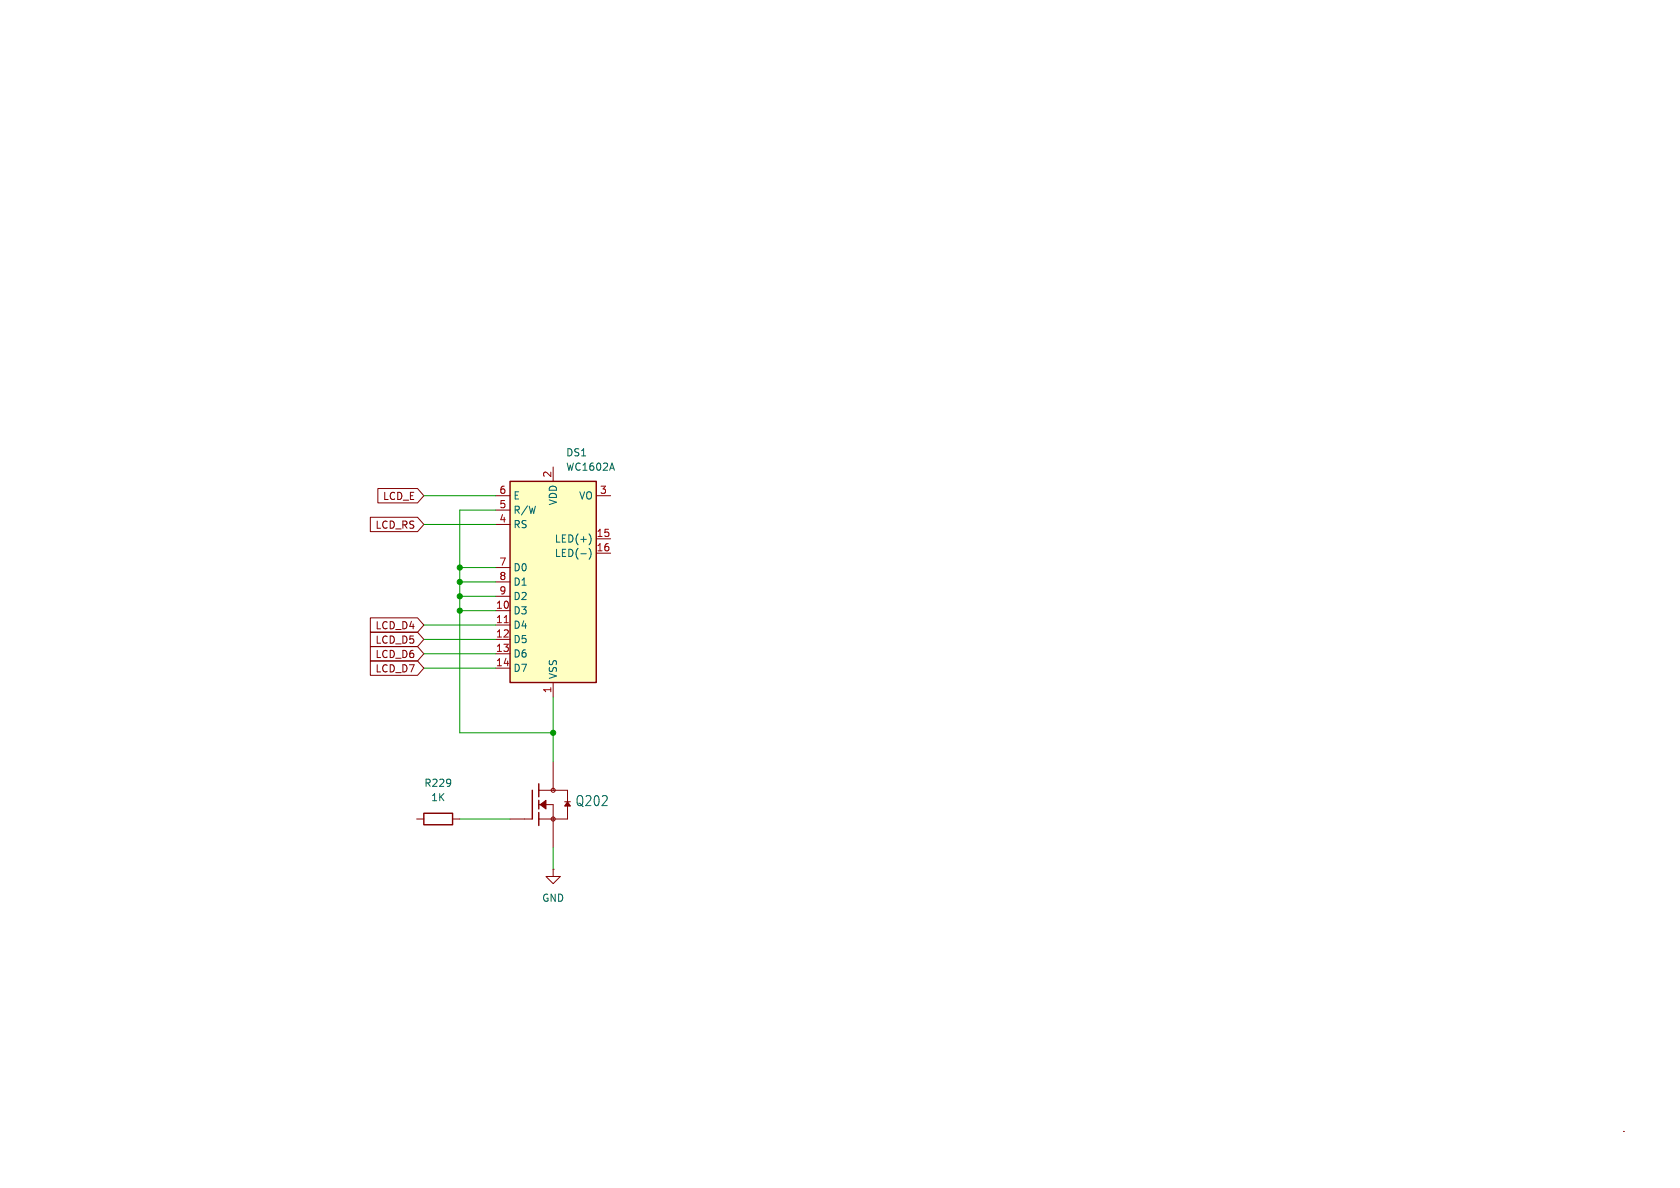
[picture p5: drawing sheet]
(kicad_sch
 (version 20231120)
 (generator "eeschema")
 (generator_version "8.0")
 (paper "A4")
 (lib_symbols
  (symbol "Device:R"
   (pin_numbers hide)
   (pin_names
    (offset 0)) (exclude_from_sim no) (in_bom yes) (on_board yes)
   (property "Reference" "R" (at 2.032 0 90) (effects (font (size 1.27 1.27))))
   (property "Value" "R" (at 0 0 90) (effects (font (size 1.27 1.27))))
   (property "Footprint" "" (at -1.778 0 90) (effects (font (size 1.27 1.27)) (hide yes)))
   (property "Datasheet" "~" (at 0 0 0) (effects (font (size 1.27 1.27)) (hide yes)))
   (property "Description" "Resistor" (at 0 0 0) (effects (font (size 1.27 1.27)) (hide yes)))
   (symbol "R_0_1"
    (rectangle (start -1.016 -2.54) (end 1.016 2.54) (stroke (width 0.254) (type default)) (fill (type none))))
   (symbol "R_1_1"
    (pin passive line (at 0 3.81 270) (length 1.27) (name "~" (effects (font (size 1.27 1.27)))) (number "1" (effects (font (size 1.27 1.27)))))
    (pin passive line (at 0 -3.81 90) (length 1.27) (name "~" (effects (font (size 1.27 1.27)))) (number "2" (effects (font (size 1.27 1.27)))))))
  (symbol "Display_Character:WC1602A" (exclude_from_sim no) (in_bom yes) (on_board yes)
   (property "Reference" "DS" (at -5.842 19.05 0) (effects (font (size 1.27 1.27))))
   (property "Value" "WC1602A" (at 5.334 19.05 0) (effects (font (size 1.27 1.27))))
   (property "Footprint" "Display:WC1602A" (at 0 -22.86 0) (effects (font (size 1.27 1.27)
    (italic yes)) (hide yes)))
   (property "Datasheet" "http://www.wincomlcd.com/pdf/WC1602A-SFYLYHTC06.pdf" (at 17.78 0 0) (effects (font (size 1.27 1.27)) (hide yes)))
   (property "Description" "LCD 16x2 Alphanumeric , 8 bit parallel bus, 5V VDD" (at 0 0 0) (effects (font (size 1.27 1.27)) (hide yes)))
   (symbol "WC1602A_1_1"
    (rectangle (start -7.62 17.78) (end 7.62 -17.78) (stroke (width 0.254) (type default)) (fill (type background)))
    (pin power_in line (at 0 -20.32 90) (length 2.54) (name "VSS" (effects (font (size 1.27 1.27)))) (number "1" (effects (font (size 1.27 1.27)))))
    (pin input line (at -10.16 -5.08 0) (length 2.54) (name "D3" (effects (font (size 1.27 1.27)))) (number "10" (effects (font (size 1.27 1.27)))))
    (pin input line (at -10.16 -7.62 0) (length 2.54) (name "D4" (effects (font (size 1.27 1.27)))) (number "11" (effects (font (size 1.27 1.27)))))
    (pin input line (at -10.16 -10.16 0) (length 2.54) (name "D5" (effects (font (size 1.27 1.27)))) (number "12" (effects (font (size 1.27 1.27)))))
    (pin input line (at -10.16 -12.7 0) (length 2.54) (name "D6" (effects (font (size 1.27 1.27)))) (number "13" (effects (font (size 1.27 1.27)))))
    (pin input line (at -10.16 -15.24 0) (length 2.54) (name "D7" (effects (font (size 1.27 1.27)))) (number "14" (effects (font (size 1.27 1.27)))))
    (pin power_in line (at 10.16 7.62 180) (length 2.54) (name "LED(+)" (effects (font (size 1.27 1.27)))) (number "15" (effects (font (size 1.27 1.27)))))
    (pin power_in line (at 10.16 5.08 180) (length 2.54) (name "LED(-)" (effects (font (size 1.27 1.27)))) (number "16" (effects (font (size 1.27 1.27)))))
    (pin power_in line (at 0 20.32 270) (length 2.54) (name "VDD" (effects (font (size 1.27 1.27)))) (number "2" (effects (font (size 1.27 1.27)))))
    (pin input line (at 10.16 15.24 180) (length 2.54) (name "VO" (effects (font (size 1.27 1.27)))) (number "3" (effects (font (size 1.27 1.27)))))
    (pin input line (at -10.16 10.16 0) (length 2.54) (name "RS" (effects (font (size 1.27 1.27)))) (number "4" (effects (font (size 1.27 1.27)))))
    (pin input line (at -10.16 12.7 0) (length 2.54) (name "R/W" (effects (font (size 1.27 1.27)))) (number "5" (effects (font (size 1.27 1.27)))))
    (pin input line (at -10.16 15.24 0) (length 2.54) (name "E" (effects (font (size 1.27 1.27)))) (number "6" (effects (font (size 1.27 1.27)))))
    (pin input line (at -10.16 2.54 0) (length 2.54) (name "D0" (effects (font (size 1.27 1.27)))) (number "7" (effects (font (size 1.27 1.27)))))
    (pin input line (at -10.16 0 0) (length 2.54) (name "D1" (effects (font (size 1.27 1.27)))) (number "8" (effects (font (size 1.27 1.27)))))
    (pin input line (at -10.16 -2.54 0) (length 2.54) (name "D2" (effects (font (size 1.27 1.27)))) (number "9" (effects (font (size 1.27 1.27)))))))
  (symbol "Robomow_PCG5000G1-eagle-import:N-MOSFETDPACK" (exclude_from_sim no) (in_bom yes) (on_board yes)
   (property "Reference" "Q" (at -8.89 2.54 0) (effects (font (size 1.778 1.5113)) (justify left bottom)))
   (property "Value" "" (at -8.89 0 0) (effects (font (size 1.778 1.5113)) (justify left bottom)))
   (property "Footprint" "Robomow_PCG5000G1:DPACK" (at 0 0 0) (effects (font (size 1.27 1.27)) (hide yes)))
   (property "Datasheet" "" (at 0 0 0) (effects (font (size 1.27 1.27)) (hide yes)))
   (property "Description" "" (at 0 0 0) (effects (font (size 1.27 1.27)) (hide yes)))
   (property "ki_locked" "" (at 0 0 0) (effects (font (size 1.27 1.27))))
   (symbol "N-MOSFETDPACK_1_0"
    (polyline (pts (xy 0 -2.54) (xy 1.3208 -2.54)) (stroke (width 0.1524) (type solid)) (fill (type none)))
    (polyline (pts (xy 1.397 2.54) (xy 1.397 -2.54)) (stroke (width 0.254) (type solid)) (fill (type none)))
    (polyline (pts (xy 2.54 -2.54) (xy 2.54 -3.683)) (stroke (width 0.254) (type solid)) (fill (type none)))
    (polyline (pts (xy 2.54 -1.397) (xy 2.54 -2.54)) (stroke (width 0.254) (type solid)) (fill (type none)))
    (polyline (pts (xy 2.54 0) (xy 2.54 -0.762)) (stroke (width 0.254) (type solid)) (fill (type none)))
    (polyline (pts (xy 2.54 0) (xy 5.08 0)) (stroke (width 0.1524) (type solid)) (fill (type none)))
    (polyline (pts (xy 2.54 0.762) (xy 2.54 0)) (stroke (width 0.254) (type solid)) (fill (type none)))
    (polyline (pts (xy 2.54 2.54) (xy 2.54 1.397)) (stroke (width 0.254) (type solid)) (fill (type none)))
    (polyline (pts (xy 2.54 2.54) (xy 5.08 2.54)) (stroke (width 0.1524) (type solid)) (fill (type none)))
    (polyline (pts (xy 2.54 3.683) (xy 2.54 2.54)) (stroke (width 0.254) (type solid)) (fill (type none)))
    (polyline (pts (xy 5.08 -2.54) (xy 2.54 -2.54)) (stroke (width 0.1524) (type solid)) (fill (type none)))
    (polyline (pts (xy 5.08 -2.54) (xy 7.62 -2.54)) (stroke (width 0.1524) (type solid)) (fill (type none)))
    (polyline (pts (xy 5.08 0) (xy 5.08 -2.54)) (stroke (width 0.1524) (type solid)) (fill (type none)))
    (polyline (pts (xy 5.08 2.54) (xy 7.62 2.54)) (stroke (width 0.1524) (type solid)) (fill (type none)))
    (polyline (pts (xy 7.62 0.508) (xy 7.112 0.508)) (stroke (width 0.1524) (type solid)) (fill (type none)))
    (polyline (pts (xy 7.62 0.508) (xy 7.62 -2.54)) (stroke (width 0.1524) (type solid)) (fill (type none)))
    (polyline (pts (xy 7.62 2.54) (xy 7.62 0.508)) (stroke (width 0.1524) (type solid)) (fill (type none)))
    (polyline (pts (xy 8.128 0.508) (xy 7.62 0.508)) (stroke (width 0.1524) (type solid)) (fill (type none)))
    (polyline (pts (xy 2.794 0) (xy 3.81 0.762) (xy 3.81 -0.762)) (stroke (width 0.1524) (type solid)) (fill (type outline)))
    (polyline (pts (xy 7.62 0.508) (xy 7.112 -0.254) (xy 8.128 -0.254)) (stroke (width 0.1524) (type solid)) (fill (type outline)))
    (circle (center 5.08 -2.54) (radius 0.3592) (stroke (width 0) (type solid)) (fill (type none)))
    (circle (center 5.08 2.54) (radius 0.3592) (stroke (width 0) (type solid)) (fill (type none)))
    (pin passive line (at -2.54 -2.54 0) (length 2.54) (name "G" (effects (font (size 0 0)))) (number "1" (effects (font (size 0 0)))))
    (pin passive line (at 5.08 7.62 270) (length 5.08) (name "D" (effects (font (size 0 0)))) (number "2" (effects (font (size 0 0)))))
    (pin passive line (at 5.08 -7.62 90) (length 5.08) (name "S" (effects (font (size 0 0)))) (number "3" (effects (font (size 0 0)))))))
  (symbol "power:GND"
   (power)
   (pin_numbers hide)
   (pin_names
    (offset 0) hide) (exclude_from_sim no) (in_bom yes) (on_board yes)
   (property "Reference" "#PWR" (at 0 -6.35 0) (effects (font (size 1.27 1.27)) (hide yes)))
   (property "Value" "GND" (at 0 -3.81 0) (effects (font (size 1.27 1.27))))
   (property "Footprint" "" (at 0 0 0) (effects (font (size 1.27 1.27)) (hide yes)))
   (property "Datasheet" "" (at 0 0 0) (effects (font (size 1.27 1.27)) (hide yes)))
   (property "Description" "Power symbol creates a global label with name \"GND\" , ground" (at 0 0 0) (effects (font (size 1.27 1.27)) (hide yes)))
   (symbol "GND_0_1"
    (polyline (pts (xy 0 0) (xy 0 -1.27) (xy 1.27 -1.27) (xy 0 -2.54) (xy -1.27 -1.27) (xy 0 -1.27)) (stroke (width 0) (type default)) (fill (type none))))
   (symbol "GND_1_1"
    (pin power_in line (at 0 0 270) (length 0) (name "~" (effects (font (size 1.27 1.27)))) (number "1" (effects (font (size 1.27 1.27))))))))
 (junction
  (at 97.79 129.54)
  (diameter 0)
  (color 0 0 0 0))
 (junction
  (at 81.28 107.95)
  (diameter 0)
  (color 0 0 0 0))
 (junction
  (at 81.28 100.33)
  (diameter 0)
  (color 0 0 0 0))
 (junction
  (at 81.28 102.87)
  (diameter 0)
  (color 0 0 0 0))
 (junction
  (at 81.28 105.41)
  (diameter 0)
  (color 0 0 0 0))
 (wire
  (pts (xy 87.63 90.17) (xy 81.28 90.17))
  (stroke (width 0) (type default)))
 (wire
  (pts (xy 74.93 110.49) (xy 87.63 110.49))
  (stroke (width 0) (type default)))
 (wire
  (pts (xy 81.28 100.33) (xy 87.63 100.33))
  (stroke (width 0) (type default)))
 (wire
  (pts (xy 81.28 105.41) (xy 87.63 105.41))
  (stroke (width 0) (type default)))
 (wire
  (pts (xy 81.28 129.54) (xy 81.28 107.95))
  (stroke (width 0) (type default)))
 (wire
  (pts (xy 81.28 107.95) (xy 81.28 105.41))
  (stroke (width 0) (type default)))
 (wire
  (pts (xy 74.93 92.71) (xy 87.63 92.71))
  (stroke (width 0) (type default)))
 (wire
  (pts (xy 97.79 129.54) (xy 81.28 129.54))
  (stroke (width 0) (type default)))
 (wire
  (pts (xy 74.93 113.03) (xy 87.63 113.03))
  (stroke (width 0) (type default)))
 (wire
  (pts (xy 97.79 129.54) (xy 97.79 134.62))
  (stroke (width 0) (type default)))
 (wire
  (pts (xy 81.28 107.95) (xy 87.63 107.95))
  (stroke (width 0) (type default)))
 (wire
  (pts (xy 81.28 102.87) (xy 81.28 100.33))
  (stroke (width 0) (type default)))
 (wire
  (pts (xy 81.28 144.78) (xy 90.17 144.78))
  (stroke (width 0) (type default)))
 (wire
  (pts (xy 81.28 102.87) (xy 87.63 102.87))
  (stroke (width 0) (type default)))
 (wire
  (pts (xy 74.93 87.63) (xy 87.63 87.63))
  (stroke (width 0) (type default)))
 (wire
  (pts (xy 97.79 149.86) (xy 97.79 153.67))
  (stroke (width 0) (type default)))
 (wire
  (pts (xy 81.28 105.41) (xy 81.28 102.87))
  (stroke (width 0) (type default)))
 (wire
  (pts (xy 97.79 123.19) (xy 97.79 129.54))
  (stroke (width 0) (type default)))
 (wire
  (pts (xy 81.28 90.17) (xy 81.28 100.33))
  (stroke (width 0) (type default)))
 (wire
  (pts (xy 74.93 118.11) (xy 87.63 118.11))
  (stroke (width 0) (type default)))
 (wire
  (pts (xy 74.93 115.57) (xy 87.63 115.57))
  (stroke (width 0) (type default)))
 (global_label "LCD_E"
  (shape input)
  (at 74.93 87.63 180)
  (fields_autoplaced yes)
  (effects (font (size 1.27 1.27)) (justify right))
  (property "Intersheetrefs" "${INTERSHEET_REFS}" (at 66.2601 87.63 0) (effects (font (size 1.27 1.27)) (justify right) (hide yes))))
 (global_label "LCD_D6"
  (shape input)
  (at 74.93 115.57 180)
  (fields_autoplaced yes)
  (effects (font (size 1.27 1.27)) (justify right))
  (property "Intersheetrefs" "${INTERSHEET_REFS}" (at 64.9296 115.57 0) (effects (font (size 1.27 1.27)) (justify right) (hide yes))))
 (global_label "LCD_D5"
  (shape input)
  (at 74.93 113.03 180)
  (fields_autoplaced yes)
  (effects (font (size 1.27 1.27)) (justify right))
  (property "Intersheetrefs" "${INTERSHEET_REFS}" (at 64.9296 113.03 0) (effects (font (size 1.27 1.27)) (justify right) (hide yes))))
 (global_label "LCD_RS"
  (shape input)
  (at 74.93 92.71 180)
  (fields_autoplaced yes)
  (effects (font (size 1.27 1.27)) (justify right))
  (property "Intersheetrefs" "${INTERSHEET_REFS}" (at 64.9296 92.71 0) (effects (font (size 1.27 1.27)) (justify right) (hide yes))))
 (global_label "LCD_D7"
  (shape input)
  (at 74.93 118.11 180)
  (fields_autoplaced yes)
  (effects (font (size 1.27 1.27)) (justify right))
  (property "Intersheetrefs" "${INTERSHEET_REFS}" (at 64.9296 118.11 0) (effects (font (size 1.27 1.27)) (justify right) (hide yes))))
 (global_label "LCD_D4"
  (shape input)
  (at 74.93 110.49 180)
  (fields_autoplaced yes)
  (effects (font (size 1.27 1.27)) (justify right))
  (property "Intersheetrefs" "${INTERSHEET_REFS}" (at 64.9296 110.49 0) (effects (font (size 1.27 1.27)) (justify right) (hide yes))))
 (symbol
  (lib_id "Robomow_PCG5000G1-eagle-import:N-MOSFETDPACK")
  (at 92.71 142.24 0)
  (unit 1)
  (exclude_from_sim no)
  (in_bom yes)
  (on_board yes)
  (dnp no)
  (fields_autoplaced yes)
  (property "Reference" "Q202" (at 101.6 141.605 0) (effects (font (size 1.778 1.5113)) (justify left)))
  (property "Value" "~" (at 101.6 144.145 0) (effects (font (size 1.778 1.5113)) (justify left)))
  (property "Footprint" "Robomow_PCG5000G1:DPACK" (at 92.71 142.24 0) (effects (font (size 1.27 1.27)) (hide yes)))
  (property "Datasheet" "" (at 92.71 142.24 0) (effects (font (size 1.27 1.27)) (hide yes)))
  (property "Description" "" (at 92.71 142.24 0) (effects (font (size 1.27 1.27)) (hide yes)))
  (pin "2")
  (pin "3")
  (pin "1"))
 (symbol
  (lib_id "power:GND")
  (at 97.79 153.67 0)
  (unit 1)
  (exclude_from_sim no)
  (in_bom yes)
  (on_board yes)
  (dnp no)
  (fields_autoplaced yes)
  (property "Reference" "#PWR06" (at 97.79 160.02 0) (effects (font (size 1.27 1.27)) (hide yes)))
  (property "Value" "GND" (at 97.79 158.75 0) (effects (font (size 1.27 1.27))))
  (property "Footprint" "" (at 97.79 153.67 0) (effects (font (size 1.27 1.27)) (hide yes)))
  (property "Datasheet" "" (at 97.79 153.67 0) (effects (font (size 1.27 1.27)) (hide yes)))
  (property "Description" "Power symbol creates a global label with name \"GND\" , ground" (at 97.79 153.67 0) (effects (font (size 1.27 1.27)) (hide yes)))
  (pin "1"))
 (symbol
  (lib_id "Display_Character:WC1602A")
  (at 97.79 102.87 0)
  (unit 1)
  (exclude_from_sim no)
  (in_bom yes)
  (on_board yes)
  (dnp no)
  (fields_autoplaced yes)
  (property "Reference" "DS1" (at 99.9841 80.01 0) (effects (font (size 1.27 1.27)) (justify left)))
  (property "Value" "WC1602A" (at 99.9841 82.55 0) (effects (font (size 1.27 1.27)) (justify left)))
  (property "Footprint" "Display:WC1602A" (at 97.79 125.73 0) (effects (font (size 1.27 1.27)
    (italic yes)) (hide yes)))
  (property "Datasheet" "http://www.wincomlcd.com/pdf/WC1602A-SFYLYHTC06.pdf" (at 115.57 102.87 0) (effects (font (size 1.27 1.27)) (hide yes)))
  (property "Description" "LCD 16x2 Alphanumeric , 8 bit parallel bus, 5V VDD" (at 97.79 102.87 0) (effects (font (size 1.27 1.27)) (hide yes)))
  (pin "16")
  (pin "7")
  (pin "8")
  (pin "5")
  (pin "4")
  (pin "6")
  (pin "2")
  (pin "14")
  (pin "15")
  (pin "1")
  (pin "9")
  (pin "13")
  (pin "10")
  (pin "3")
  (pin "11")
  (pin "12"))
 (symbol
  (lib_id "Device:R")
  (at 77.47 144.78 90)
  (unit 1)
  (exclude_from_sim no)
  (in_bom yes)
  (on_board yes)
  (dnp no)
  (fields_autoplaced yes)
  (property "Reference" "R229" (at 77.47 138.43 90) (effects (font (size 1.27 1.27))))
  (property "Value" "1K" (at 77.47 140.97 90) (effects (font (size 1.27 1.27))))
  (property "Footprint" "" (at 77.47 146.558 90) (effects (font (size 1.27 1.27)) (hide yes)))
  (property "Datasheet" "~" (at 77.47 144.78 0) (effects (font (size 1.27 1.27)) (hide yes)))
  (property "Description" "Resistor" (at 77.47 144.78 0) (effects (font (size 1.27 1.27)) (hide yes)))
  (pin "1")
  (pin "2")))
